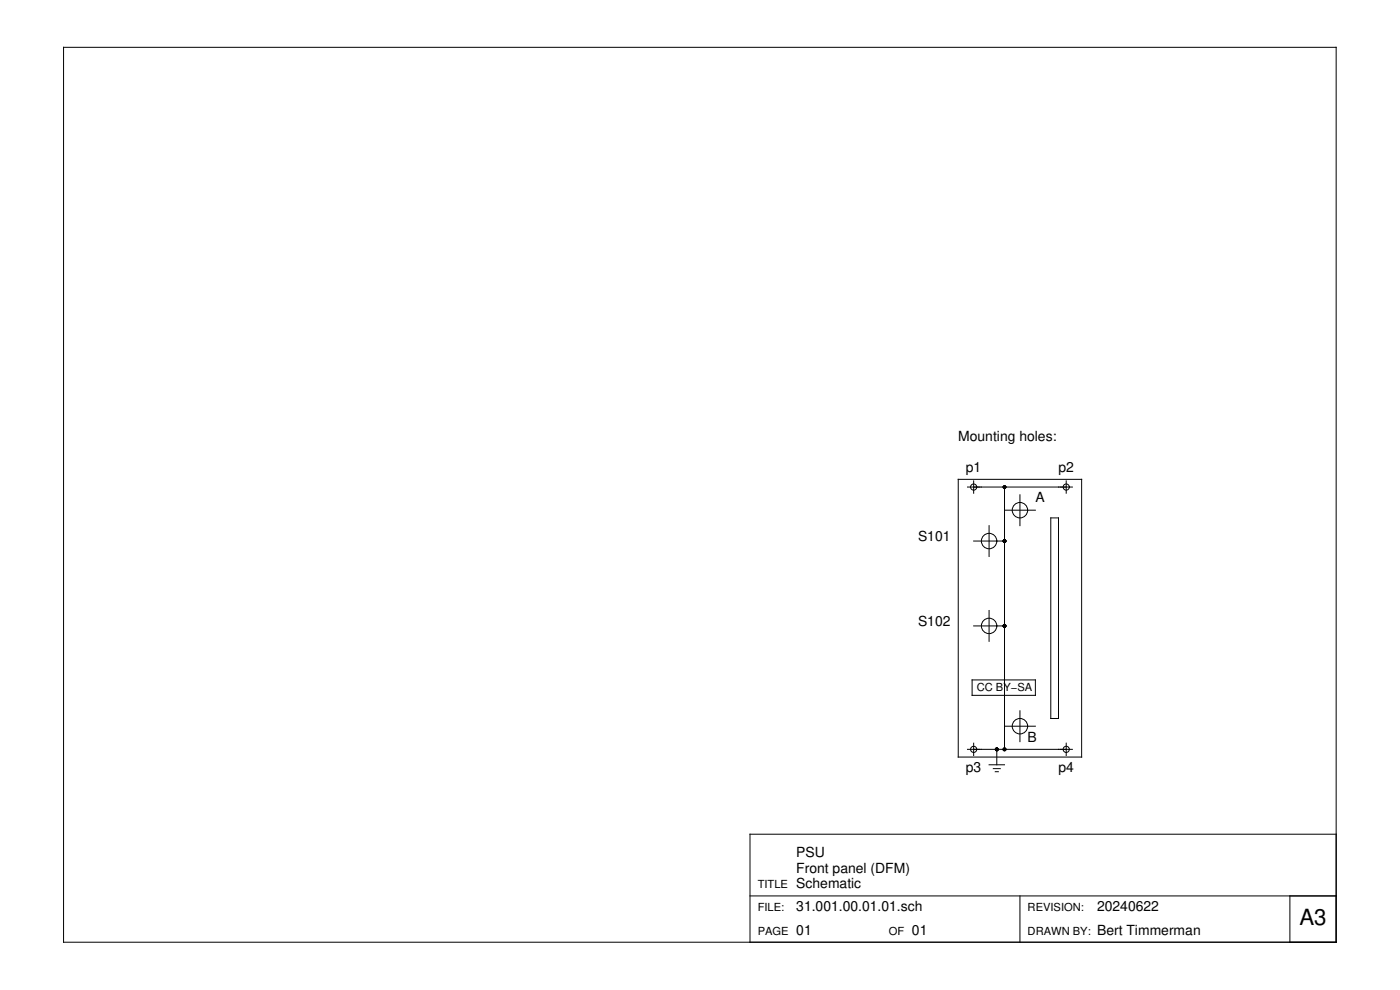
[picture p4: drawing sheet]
<svg xmlns="http://www.w3.org/2000/svg" width="420mm" height="297mm" viewBox="0 0 420 297" stroke-linecap="round" stroke-linejoin="round" font-family="sans-serif">
<g fill="none" stroke="#000" stroke-width=".3">
<path d="M19.1 14.2h381.9v268.5h-381.9zM287.6 143.8h37v83.3h-37zM290.4 146.1h31.4M292.2 144.3v3.7M296.8 157.7v9.3M301.5 153.1h9.2M301.5 146.1v78.7M306.1 148.4v9.3M315.4 155.4h2.3v60.2h-2.3zM320 144.3v3.7M292.2 162.3h9.3M292.2 187.8h9.3"/>
<path d="M296.8 183.2v9.2M291.7 204h19v4.6h-19zM301.5 217.9h9.2M306.1 213.3v9.2M290.4 224.8h31.4M292.2 223v3.7M296.8 229.5h4.7M298.1 230.6h2.1M298.7 231.5h.9M299.2 224.8v4.7M320 223v3.7M401 250.3h-175.9v32.4"/>
<path d="M225.1 268.8h175.9M306.1 268.8v13.9M387.1 268.8v13.9"/>
<circle cx="292.2" cy="146.1" r=".93"/>
<circle cx="306.1" cy="153.1" r="2.31"/>
<circle cx="320" cy="146.1" r=".93"/>
<circle cx="296.8" cy="162.3" r="2.31"/>
<circle cx="296.8" cy="187.8" r="2.31"/>
<circle cx="306.1" cy="217.9" r="2.31"/>
<circle cx="292.2" cy="224.8" r=".93"/>
<circle cx="320" cy="224.8" r=".93"/>
</g>
<g fill="#000">
<circle cx="301.5" cy="146.1" r=".58"/>
<circle cx="301.5" cy="162.3" r=".58"/>
<circle cx="301.5" cy="187.8" r=".58"/>
<circle cx="299.2" cy="224.8" r=".58"/>
<circle cx="301.5" cy="224.8" r=".58"/>
</g>
<text font-size="6.7" x="390" y="277.5">A3</text>
<g font-size="4.2">
<text x="287.6" y="132.2">Mounting holes:</text>
<text x="289.9" y="141.5">p1</text>
<text x="317.7" y="141.5">p2</text>
<text x="310.7" y="150.8">A</text>
<text x="275.5" y="162.3">S101</text>
<text x="275.5" y="187.8">S102</text>
<text x="308.4" y="222.5">B</text>
<text x="289.9" y="231.8">p3</text>
<text x="317.7" y="231.8">p4</text>
<text x="239" y="257.2">PSU</text>
<text x="239" y="261.9">Front panel (DFM)</text>
<text x="239" y="266.5">Schematic</text>
<text x="239" y="273.4">31.001.00.01.01.sch</text>
<text x="329.2" y="273.4">20240622</text>
<text x="239" y="280.4">01</text>
<text x="273.7" y="280.4">01</text>
<text x="329.2" y="280.4">Bert Timmerman</text>
</g>
<g font-size="3.3">
<text x="293.2" y="207.2">CC BY−SA</text>
<text x="227.4" y="266.5">TITLE</text>
<text x="227.4" y="273.4">FILE:</text>
<text x="308.4" y="273.4">REVISION:</text>
<text x="227.4" y="280.4">PAGE</text>
<text x="266.7" y="280.4">OF</text>
<text x="308.4" y="280.4">DRAWN BY:</text>
</g>
</svg>
